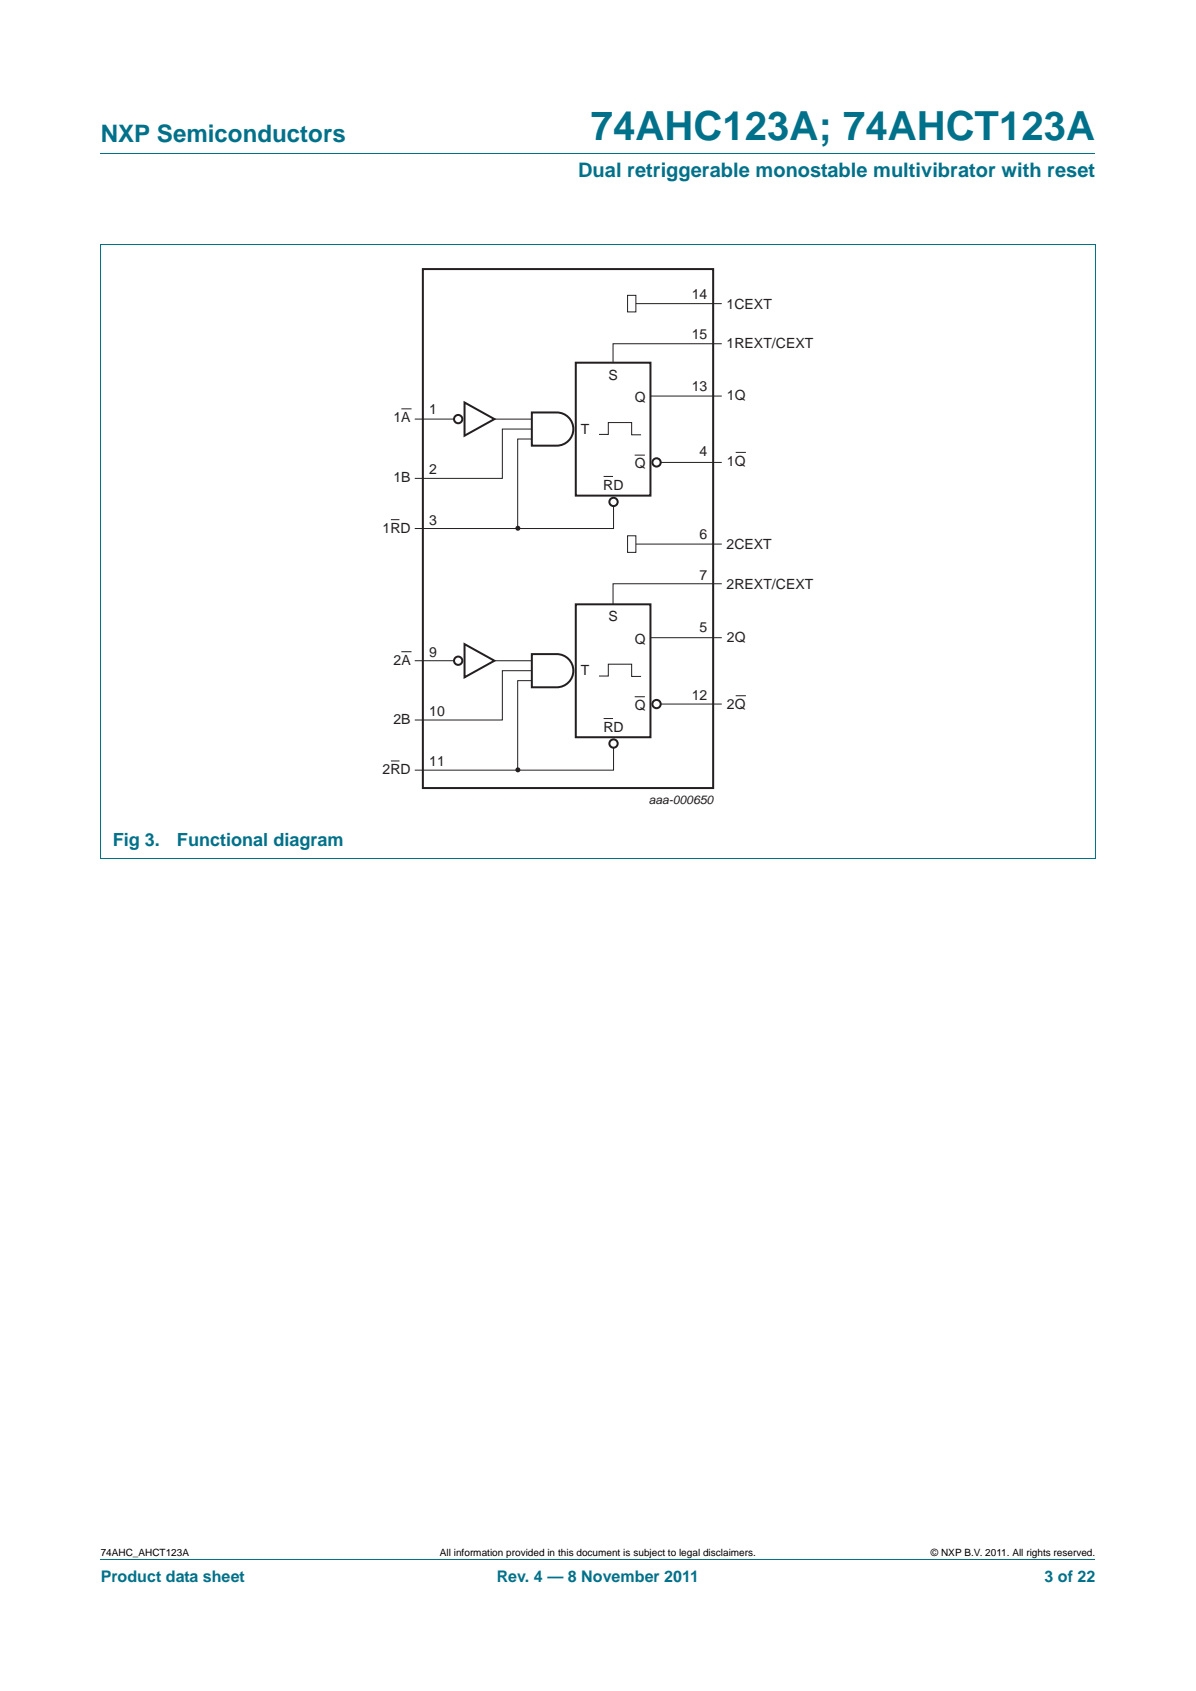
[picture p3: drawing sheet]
<svg xmlns="http://www.w3.org/2000/svg" width="210mm" height="297mm" viewBox="0 0 210 297" stroke-linecap="round" stroke-linejoin="round" font-family="sans-serif">
<path d="M17.7 27h174.6M17.6 42.9h174.7M17.7 42.9v107.8M192.3 42.9v107.8M17.6 150.7h174.7M17.7 273.9h174.6" fill="none" stroke="#00718a" stroke-width=".18"/>
<path d="M110.2 51.9h1.4v2.9h-1.4zM111.6 53.3h15.1M126.7 60.4h-19.1v3.3" fill="none" stroke="#231f20" stroke-width=".18"/>
<circle cx="90.9" cy="92.8" r=".44" fill="#231f20"/>
<g fill="none" stroke="#231f20" stroke-width=".18">
<path d="M70.5 71.8h1.8M72.8 73.6h6.9M86.7 73.6h6.7M93.4 75.4h-5.2v8.6h-15.4M93.4 77.1h-2.5v15.7M105.2 76.3h1.6v-2.1h4.1v2.2h1.7M111.4 79.9h1.8M114.3 69.6h12.4M129.2 79.5h1.8M68.6 91.3h1.5M106 83.7h1.6M107.7 88.9v3.9h-34.9"/>
<path d="M110.2 94.1h1.4v2.9h-1.4zM111.6 95.6h15.1M116 81.2h10.7M70.5 114.5h1.8M126.7 102.5h-19.1v3.7M68.6 133.7h1.5M106 126.2h1.6"/>
</g>
<g fill="none" stroke="#231f20" stroke-width=".35">
<path d="M74.2 47.3h51v91.1h-51zM81.6 70.7l5.2 2.9-5.2 2.9zM93.4 72.5h4.3a2.92 2.92 0 0 1 3 2.9 2.92 2.92 0 0 1-3 2.9h-4.3zM101.1 63.7h13.1v23.4h-13.1z"/>
<circle cx="80.4" cy="73.6" r=".73"/>
<circle cx="107.7" cy="88.2" r=".73"/>
</g>
<circle cx="90.9" cy="135.2" r=".44" fill="#231f20"/>
<path d="M72.8 116.1h6.9M86.7 116.1h6.7M93.4 117.8h-5.2v8.7h-15.4M93.4 119.6h-2.5v15.7M105.2 118.8h1.6v-2.1h4.1v2.1h1.7M114.3 112h12.4M107.7 131.3v4h-34.9M111.4 122.4h1.8M116 123.7h10.7M129.2 122.2h1.8" fill="none" stroke="#231f20" stroke-width=".18"/>
<g fill="none" stroke="#231f20" stroke-width=".35">
<path d="M81.6 113.1l5.2 3-5.2 2.9zM93.4 114.9h4.3a2.92 2.92 0 0 1 3 2.9 2.92 2.92 0 0 1-3 2.9h-4.3zM101.1 106.2h13.1v23.3h-13.1z"/>
<circle cx="115.3" cy="81.2" r=".73"/>
<circle cx="80.4" cy="116.1" r=".73"/>
<circle cx="107.7" cy="130.6" r=".73"/>
<circle cx="115.3" cy="123.7" r=".73"/>
</g>
<text font-size="7" fill="#00718a" x="103.7" y="24.6">74AHC123A; 74AHCT123A</text>
<text font-size="4.2" fill="#00718a" x="17.7" y="24.9">NXP Semiconductors</text>
<text font-size="3.5" fill="#00718a" x="101.5" y="31.1">Dual retriggerable monostable multivibrator with reset</text>
<g font-size="3.2" fill="#00718a">
<text x="19.8" y="148.6">Fig 3.</text>
<text x="31.1" y="148.6">Functional diagram</text>
</g>
<g font-size="2.8" fill="#00718a">
<text x="17.7" y="277.9">Product data sheet</text>
<text x="87.2" y="277.9">Rev. 4 — 8 November 2011</text>
<text x="183.4" y="277.9">3 of 22</text>
</g>
<g font-size="2.5" fill="#231f20">
<text x="121.4" y="52.6">14</text>
<text x="121.4" y="59.5">15</text>
<text x="127.6" y="54.2">1CEXT</text>
<text x="127.6" y="61.1">1REXT/CEXT</text>
<text x="106.9" y="66.7">S</text>
<text x="111.4" y="70.6">Q</text>
<text x="121.4" y="68.6">13</text>
<text x="127.6" y="70.3">1Q</text>
<text x="69.1" y="74.1">1A</text>
<text x="75.4" y="72.7">1</text>
<text x="102" y="76.2">T</text>
<text x="75.4" y="83.2">2</text>
<text x="111.4" y="82.3">Q</text>
<text x="122.8" y="80.1">4</text>
<text x="127.6" y="81.8">1Q</text>
<text x="69.1" y="84.7">1B</text>
<text x="105.9" y="86.1">RD</text>
<text x="67.2" y="93.6">1RD</text>
<text x="75.4" y="92.1">3</text>
<text x="122.8" y="94.7">6</text>
<text x="122.8" y="101.9">7</text>
<text x="127.6" y="96.4">2CEXT</text>
<text x="127.6" y="103.4">2REXT/CEXT</text>
<text x="106.9" y="109.1">S</text>
<text x="111.4" y="113.1">Q</text>
<text x="122.8" y="111.1">5</text>
<text x="127.6" y="112.7">2Q</text>
<text x="69.1" y="116.8">2A</text>
<text x="75.4" y="115.3">9</text>
<text x="102" y="118.6">T</text>
<text x="75.4" y="125.7">10</text>
<text x="111.4" y="124.7">Q</text>
<text x="121.4" y="122.9">12</text>
<text x="127.6" y="124.6">2Q</text>
<text x="69.1" y="127.2">2B</text>
<text x="106" y="128.5">RD</text>
<text x="67.2" y="135.9">2RD</text>
<text x="75.4" y="134.6">11</text>
</g>
<text font-size="2.1" fill="#231f20" x="113.9" y="141.3">aaa-000650</text>
<g font-size="1.8">
<text x="17.7" y="273.3">74AHC_AHCT123A</text>
<text x="77.2" y="273.3">All information provided in this document is subject to legal disclaimers.</text>
<text x="163.4" y="273.3">© NXP B.V. 2011. All rights reserved.</text>
</g>
</svg>
